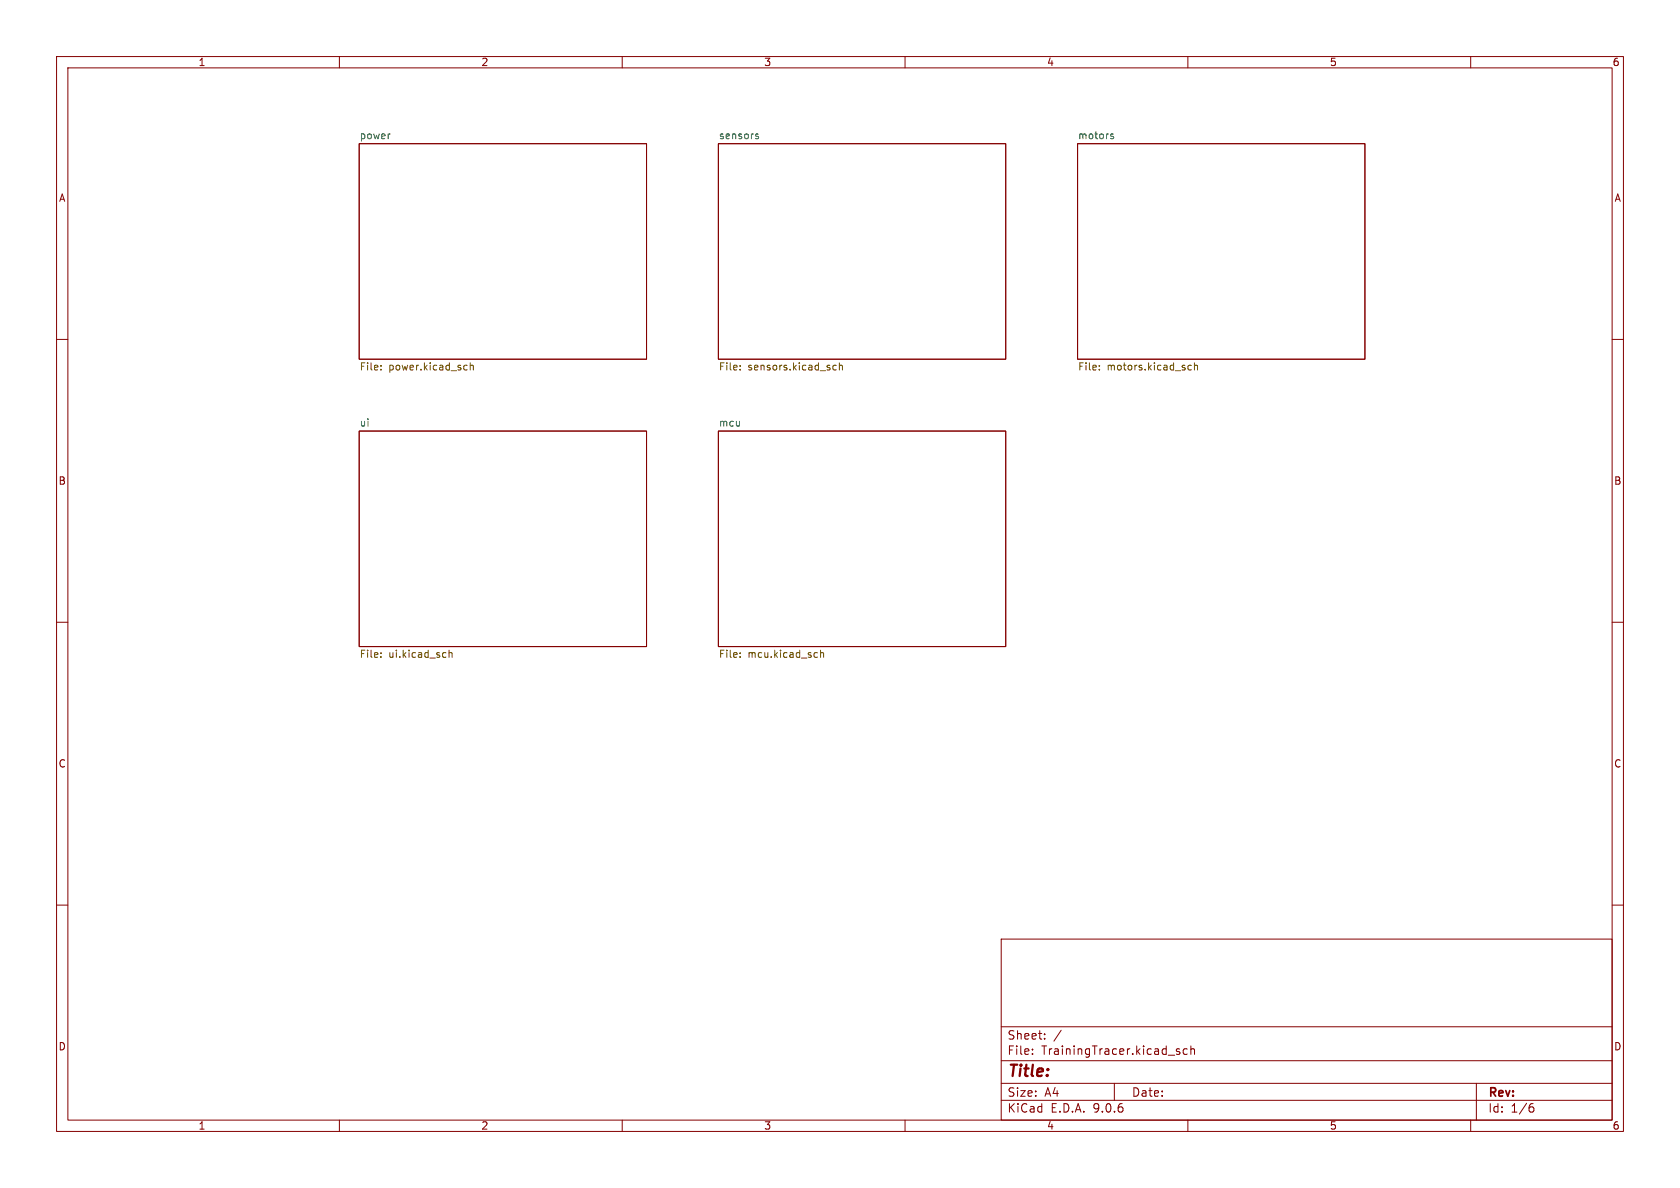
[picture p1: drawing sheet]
<svg xmlns="http://www.w3.org/2000/svg" width="297mm" height="210mm" viewBox="0 0 297 210" stroke-linecap="round" stroke-linejoin="round" font-family="sans-serif">
<g fill="none" stroke="#840000" stroke-width=".18">
<path d="M10 10h277v190h-277zM12 12h273v186h-273zM60 10v2M110 10v2M160 10v2M210 10v2M260 10v2M63.5 25.4h50.8v38.1h-50.8zM127 25.4h50.8v38.1h-50.8zM190.5 25.4h50.8v38.1h-50.8zM10 60h2M63.5 76.2h50.8v38.1h-50.8z"/>
<path d="M127 76.2h50.8v38.1h-50.8zM285 60h2M10 110h2M285 110h2M10 160h2M177 166h108v32h-108zM285 160h2M60 198v2M110 198v2M160 198v2M177 194.5h108M177 191.5h108"/>
<path d="M177 187.5h108M177 181.5h108M182.5 186.3v.1M182.5 185.5v.1M184.7 183.6v.1M184.7 182.8v.1M187.6 182.1l-1.3 2M197 191.5v3M208 185.8l.5 .2 .1 .1-.1 .2-.4 .1M208 185.5h.5M209.9 185.5l-.4-.1-.3 .3v.4l.1 .2h.6M210 198v2"/>
<path d="M210.5 185.5l.2-.1 .4 .1 .1 .9M210.5 184.9v1.5M260 198v2M261 191.5v6.5M270.6 195.7h.4l.2 .3-.1 .5-.5 .1M271 195.1l-.4 .1"/>
</g>
<path d="M68.9 23.7h.1M133.6 24l.5 .3v.2h-.4M133.6 23.7h.5M196.4 24l.4 .2 .1 .1-.2 .2h-.4M196.4 23.7h.4" fill="none" stroke="#006464" stroke-width=".18"/>
<g fill="none" stroke="#725600" stroke-width=".18">
<path d="M67.3 65.3v.1M67.3 64.6v.1M82.2 64.6h.4M82.6 65.3l-.4 .1M83.1 64.7l.2-.1h.3l.1 .8M83.1 64.1v1.3M130.8 65.3v.1M130.8 64.6v.1M147.2 65.2l.3 .2 .3-.1M147.8 64.6h-.3l-.3 .2M148.4 64.7l.2-.1h.3v.8M148.4 64.1v1.3"/>
<path d="M194.3 65.3v.1M194.3 64.6v.1M210.6 64.6h-.3l-.3 .2 .1 .5h.5M211.2 64.7l.1-.1h.3l.1 .8M211.2 64.1v1.3M67.3 115.4v.1M67.3 116.1v.1M79.4 115.5l.2-.1h.3v.8M79.4 114.9v1.3M130.8 115.4v.1M130.8 116.1v.1M144.4 115.4h.1"/>
<path d="M144.5 116.1l-.1 .1M145.1 114.9v1.3M145.1 115.5l.1-.1h.3l.1 .8"/>
</g>
<text font-size="2.8" fill="#840000" x="178" y="190.9">Title:</text>
<g font-size="2.1" fill="#840000">
<text x="178" y="184">Sheet:</text>
<text x="178" y="186.7">File:</text>
<text x="184.1" y="186.7">TrainingTracer.kicad_sch</text>
<text x="178" y="196.9">KiCad</text>
<text x="178" y="194.1">Size:</text>
<text x="184.7" y="194.1">A4</text>
<text x="185.7" y="196.9">E.D.A.</text>
<text x="193.3" y="196.9">9.0.6</text>
<text x="200" y="194.1">Date:</text>
<text x="263" y="194.3">Rev:</text>
<text x="263" y="196.9">Id:</text>
<text x="267.1" y="196.9">1/6</text>
</g>
<g font-size="1.8" fill="#840000">
<text x="35" y="11.9">1</text>
<text x="85" y="11.9">2</text>
<text x="135" y="11.9">3</text>
<text x="185" y="11.9">4</text>
<text x="235" y="11.9">5</text>
<text x="285" y="11.9">6</text>
<text x="10.3" y="35.9">A</text>
<text x="285.3" y="35.9">A</text>
<text x="10.3" y="85.9">B</text>
<text x="285.3" y="85.9">B</text>
<text x="10.3" y="135.9">C</text>
<text x="285.3" y="135.9">C</text>
<text x="10.3" y="185.9">D</text>
<text x="285.3" y="185.9">D</text>
<text x="35" y="199.9">1</text>
<text x="85" y="199.9">2</text>
<text x="135" y="199.9">3</text>
<text x="185" y="199.9">4</text>
<text x="235" y="199.9">5</text>
<text x="285" y="199.9">6</text>
</g>
<g font-size="1.8" fill="#006464">
<text x="63.5" y="24.7">power</text>
<text x="127" y="24.7">sensors</text>
<text x="190.5" y="24.7">motors</text>
<text x="63.5" y="75.5">ui</text>
<text x="127" y="75.5">mcu</text>
</g>
<g font-size="1.8" fill="#725600">
<text x="63.5" y="65.8">File:</text>
<text x="68.7" y="65.8">power.kicad_sch</text>
<text x="127" y="65.8">File:</text>
<text x="132.2" y="65.8">sensors.kicad_sch</text>
<text x="190.5" y="65.8">File:</text>
<text x="195.7" y="65.8">motors.kicad_sch</text>
<text x="63.5" y="116.6">File:</text>
<text x="68.7" y="116.6">ui.kicad_sch</text>
<text x="127" y="116.6">File:</text>
<text x="132.2" y="116.6">mcu.kicad_sch</text>
</g>
</svg>
